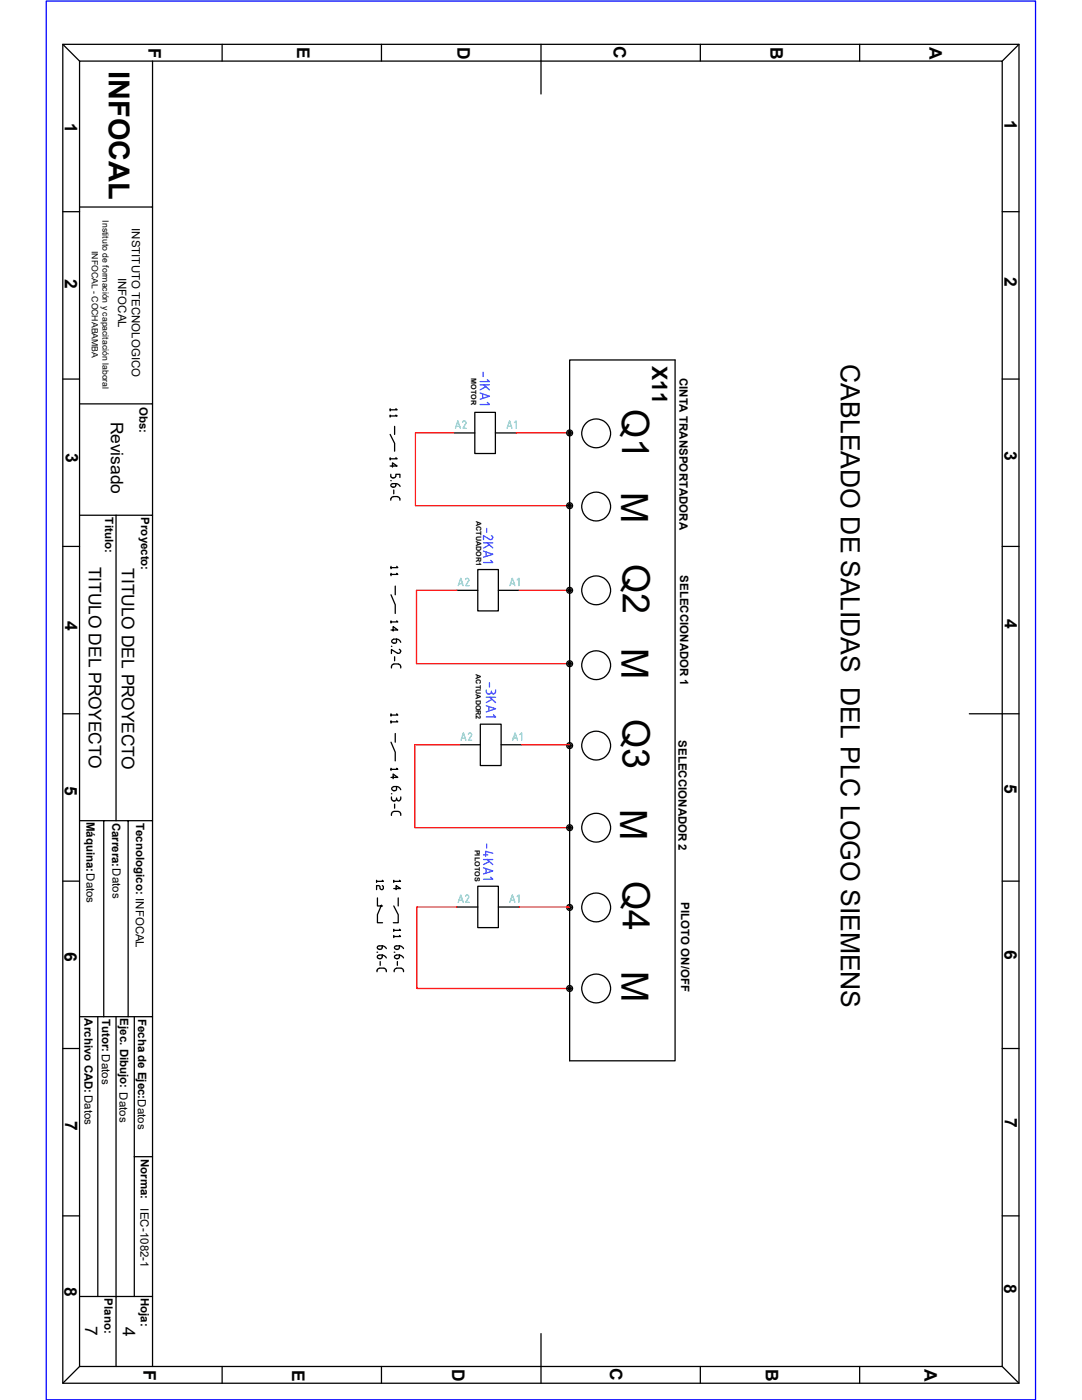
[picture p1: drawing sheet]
<svg xmlns="http://www.w3.org/2000/svg" width="216mm" height="279mm" viewBox="0 0 216 279" stroke-linecap="round" stroke-linejoin="round" font-family="sans-serif">
<path d="M9.2 .2h197.4v279.2h-197.4z" fill="none" stroke="#00f" stroke-width=".25"/>
<g fill="none" stroke="#000" stroke-width=".25">
<path d="M12.5 8.8h190.8v267.3h-190.8zM12.5 8.8l3.4 3.4M15.9 12.2h184.1v260.5h-184.1zM30.4 12.2v260.5M44.3 8.8v3.4M76.1 8.8v3.4M108 8.8l-.1 10M139.7 8.8v3.4M171.5 8.8v3.4M203.3 8.8l-3.3 3.4M12.5 42.2h3.4M15.9 41.3h14.5"/>
<path d="M200 42.2h3.3M12.5 75.6h3.4M113.7 71.8h21v139.9h-21zM200 75.6h3.3M15.9 80.6h14.5M77.9 86.7l.8 1.8v1.5M77.9 93h1.3l-.9-.6v.8M77.9 81.6v.4M77.9 82.8v.4M77.9 91.4v.4M78 94.7v.3a.51 .51 0 0 0 .5 .4 .51 .51 0 0 0 .5-.4M78 99.5v.3"/>
<path d="M78 95.9h.1M78 99.5l.3-.3 1-.1 .5 .4M78.4 97.2h.2M78.6 97.8v.8M78.7 85.1v1.6M79 96.9l-.1 .2-.3 .1M79 95v-.3h.8v.6M79 96.5l.5 .2 .3 .4M79 96.5h-.6a.34 .34 0 0 0-.4 .4 .34 .34 0 0 0 .4 .3M79 96.5v.4M79 81.6l.2 .2h-1.3M79 82.8l.2 .2h-1.3"/>
<path d="M79 91.4l.2 .2h-1.3M79.8 99.5v.3M90.6 86.4h4.1M94.7 82.3h4.1v8.2h-4.1zM98.8 86.4h4.2M12.5 109.1h3.4M15.9 102.8h14.5M23.2 102.8v61M78 118.7l.9 2v1.7M78 113v.5M78 114.4v.5M78.9 117v1.7"/>
<path d="M79.2 113l.2 .3h-1.4M79.2 114.4l.2 .2h-1.4M91.2 117.8h4.1M95.3 113.7h4.1v8.2h-4.1zM99.4 117.8h4.1M200 109.1h3.3M78 125.7h1.4l-1-.6v.8M78 123.9v.4M78.1 133v.3M78.1 129h.1M78.5 127.6h.6M78.6 132.5l-.3 .2-.2 .3"/>
<path d="M78.6 132.5h.9M78.7 131.1v.8M79.1 127.6a.91 .91 0 0 1 .9 .6M79.1 127.6v.4a.44 .44 0 0 1-.6 .4 .44 .44 0 0 1-.1-.8h.1M79.2 123.9l.2 .2h-1.4M79.3 130.4l-1.2-.8v.8M79.5 132.5l.3 .2 .1 .3M79.7 129.6l.3 .4M79.9 130l-.2 .3h-.4M80 133v.3M12.5 142.5h3.4M78 148.1l.9 2v1.7"/>
<path d="M78 155.2h1.4l-1-.7v.9M78 142.5v.4M78 143.8v.5M78 153.3v.5M78.1 158.4h.1M78.1 159v.5M78.5 157h.6M78.5 157.8h.2M78.5 157a.38 .38 0 0 0-.4 .4 .38 .38 0 0 0 .4 .4M78.9 146.4v1.7M79.1 157a.91 .91 0 0 1 .9 .6M79.1 157v.4a.32 .32 0 0 1-.4 .4"/>
<path d="M79.1 159.3a.5 .5 0 0 1-.4 .6 .5 .5 0 0 1-.6-.4M79.2 142.5l.2 .2h-1.4M79.2 143.8l.2 .3h-1.4M79.2 153.3l.2 .2h-1.4M79.2 159.5a.38 .38 0 0 0 .3 .4 .38 .38 0 0 0 .4-.4M80 159v.5M91.7 148.6h4.1M95.8 144.5h4.2v8.3h-4.2zM100 148.6h4.1M203.3 142.5h-9.9M12.5 175.9h3.4M15.9 163.8h14.5"/>
<path d="M20.7 163.8v39.1M25.6 163.8v39.1M75.1 175.7v.4M75.3 179.2v1.6h1M76.3 175.7l.2 .2h-1.4M76.3 176.7l.2 .2v.4l-.2 .2-.5-.2v-.4l-.2-.2h-.5v.8M78.1 162.4v.3M78.6 177.3h1.3l-.9-.6v.8M78.6 175.7v.4M78.6 162l-.3 .1-.2 .3M78.6 161.9h.9M78.7 160.5v.8"/>
<path d="M79.5 179.2v1.6M79.5 162l.3 .1 .1 .3M79.7 175.7l.2 .2h-1.3M80 162.4v.3M95.3 176.9h4.1v8.2h-4.1zM200 175.9h3.3M75.2 190h.2M75.2 193.6v.3M75.6 191.3h.3M75.7 193.3l-.3 .1-.1 .2M75.7 193.2h.9M75.9 191.9v.8"/>
<path d="M76.1 180.6l-.8 1.9v1.7h1M76.2 188.8l.6 .1 .3 .4M76.2 189.1a.44 .44 0 0 1-.5 .4 .44 .44 0 0 1-.3-.7h.9v.3M76.2 190.6l.6 .2 .3 .4M76.2 191v.2l-.3 .1M76.3 191v-.4h-.7a.34 .34 0 0 0-.3 .4 .34 .34 0 0 0 .3 .3M76.6 193.3l.3 .1 .2 .5M78.6 180.8l.9 1.7v1.7h-1M78.6 185.5v.4M78.6 186.7v.4M78.7 190h.1M78.7 193.6v.3"/>
<path d="M79.1 191.3h.2M79.1 193.3l-.3 .1-.1 .2M79.1 193.2h1M79.3 191.9v.8M79.7 188.8l.5 .1 .3 .4M79.7 189.1a.44 .44 0 0 1-.6 .4 .44 .44 0 0 1-.3-.7h.9v.3M79.7 190.6l.5 .2 .3 .4M79.7 191l-.1 .2-.3 .1M79.7 185.5l.2 .2h-1.3M79.7 186.7l.2 .2h-1.3M79.7 191v-.4h-.6a.34 .34 0 0 0-.4 .4 .34 .34 0 0 0 .4 .3M80.1 193.3l.2 .1 .2 .2"/>
<path d="M80.5 193.6v.3M91.2 181h4.1M99.4 181h4.1M12.5 209.3h3.4M15.9 202.9h14.5M19.5 202.9v55.8M23.2 202.9v69.8M26.8 202.9v55.8M200 209.3h3.3M26.8 230.8h3.6M12.5 242.7h3.4M15.9 258.7h14.5"/>
<path d="M200 242.7h3.3M15.9 272.7l-3.4 3.4M44.3 272.7v3.4M76.1 272.7v3.4M107.9 266.1l.1 10M139.7 272.7v3.4M171.5 272.7v3.4M200 272.7l3.3 3.4"/>
<circle cx="113.7" cy="86.4" r=".59"/>
<circle cx="113.7" cy="86.4" r=".34"/>
<circle cx="113.7" cy="86.4" r=".16"/>
<circle cx="119" cy="86.5" r="2.88"/>
<circle cx="113.7" cy="117.8" r=".59"/>
<circle cx="113.7" cy="100.9" r=".59"/>
<circle cx="113.7" cy="117.8" r=".34"/>
<circle cx="113.7" cy="100.9" r=".34"/>
<circle cx="113.7" cy="100.9" r=".16"/>
<circle cx="113.7" cy="117.8" r=".16"/>
<circle cx="119" cy="101.1" r="2.88"/>
<circle cx="119" cy="117.8" r="2.88"/>
<circle cx="113.7" cy="132.5" r=".59"/>
<circle cx="113.7" cy="132.5" r=".34"/>
<circle cx="113.7" cy="132.5" r=".16"/>
<circle cx="119" cy="132.8" r="2.88"/>
<circle cx="113.7" cy="148.8" r=".59"/>
<circle cx="113.7" cy="148.8" r=".34"/>
<circle cx="113.7" cy="148.8" r=".16"/>
<circle cx="119" cy="148.8" r="2.88"/>
<circle cx="113.7" cy="165.2" r=".59"/>
<circle cx="113.7" cy="165.2" r=".34"/>
<circle cx="113.7" cy="165.2" r=".16"/>
<circle cx="119" cy="165.2" r="2.88"/>
<circle cx="113.7" cy="181.1" r=".59"/>
<circle cx="113.7" cy="197.3" r=".59"/>
<circle cx="113.7" cy="197.3" r=".34"/>
<circle cx="113.7" cy="181.1" r=".34"/>
<circle cx="113.7" cy="181.1" r=".16"/>
<circle cx="113.7" cy="197.3" r=".16"/>
<circle cx="119" cy="197.3" r="2.88"/>
<circle cx="119" cy="181.1" r="2.88"/>
</g>
<g fill="none" stroke="#6eddc1" stroke-width=".25">
<path d="M90.9 85.5l.5-1.5 .5 1.5M91 85.1h.7M92.7 84l-.4 .2M92.7 84l.2 .1v.4M93 84.5l-.6 1h.6M101.2 85.5l.5-1.5 .5 1.5M101.3 85.1h.7M102.7 84.3l.3-.3v1.5M91.4 116.9l.5-1.5 .5 1.5M91.6 116.5h.7M93.3 115.4l-.4 .3M93.3 115.4l.2 .1 .1 .3-.7 1.1h.7"/>
<path d="M101.7 116.9l.5-1.5 .5 1.5M101.9 116.5h.7M103.2 115.7l.3-.3v1.5M92 147.7l.5-1.4 .5 1.4M92.1 147.3h.7M93.8 146.3l-.3 .2M93.8 146.3l.2 .1 .1 .2-.6 1.1h.6M102.3 147.7l.5-1.4 .5 1.4M102.4 147.3h.7M103.8 146.6l.3-.3v1.4M91.6 179.7h.7M93.3 178.6l-.4 .3"/>
<path d="M93.3 178.6l.2 .1 .1 .3-.7 1.1h.7M101.9 179.7h.7M103.2 178.9l.3-.3v1.5M91.4 180.1l.5-1.5 .5 1.5M101.7 180.1l.5-1.5 .5 1.5"/>
</g>
<g fill="none" stroke="#007fff" stroke-width=".25">
<path d="M95.8 78.4l1.9 .7-1.9 .6M95.8 76.8h1.9M96.3 78.6v.9M96.4 74.3v.8M96.5 76.8l1.2 1M96.9 77.2l-1.1 .6M97.2 75.8l.5 .4h-1.9M97.2 80.3l.5 .4h-1.9M96.5 110l1.8 .6-1.8 .6M96.5 108.3h1.8M97 110.2v.8M97.1 105.5v.8"/>
<path d="M97.2 108.3l1.1 1M97.7 108.7l-1.2 .7M97.9 111.8l.4 .5h-1.8M98 106.9a.42 .42 0 0 1 .3 .5 .42 .42 0 0 1-.6 .3l-1.2-.8v.8M97 137.7v.4M97 139.1h1.9M97.1 138.1l.4 .4M97.5 138.6h.2M97.7 136.3v.8M97.7 139.1l1.2 1.1M98 137.9v.4l-.3 .2M98.2 139.6l-1.2 .6"/>
<path d="M98.9 137.7l-.1 .4a.38 .38 0 0 1-.3 .4 .38 .38 0 0 1-.4-.4M97 140.8l1.9 .6-1.9 .7M97.5 141v.9M98.5 142.7l.4 .4h-1.9M96.5 170.6h.8M96.5 171.5h1.8M96.5 173.2l1.8 .6-1.8 .6M97 173.4v.8M97.1 168.4v.8M97.2 171.5l1.1 1.1M97.7 171.9l-1.2 .7M97.9 175l.4 .5h-1.8"/>
<path d="M98.3 170.3l-1.4-.4v1"/>
</g>
<path d="M90.6 86.4h-7.7v14.5h30.8M103 86.4h10.7M91.2 117.8h-8.1v14.7h30.6M103.5 117.8h10.2M91.7 148.6h-8.9v16.6h30.9M104.1 148.6h9.6M91.2 181h-8v16.3h30.5M103.5 181h10.2" fill="none" stroke="#f00" stroke-width=".25"/>
<g font-size="7.5">
<text x="124.2" y="81.7" transform="rotate(90 124.2 81.7)">Q1</text>
<text x="124" y="98.2" transform="rotate(90 124 98.2)">M</text>
<text x="124.3" y="112.6" transform="rotate(90 124.3 112.6)">Q2</text>
<text x="124" y="129.4" transform="rotate(90 124 129.4)">M</text>
<text x="124.3" y="143.5" transform="rotate(90 124.3 143.5)">Q3</text>
<text x="123.7" y="161.5" transform="rotate(90 123.7 161.5)">M</text>
<text x="124.2" y="175.8" transform="rotate(90 124.2 175.8)">Q4</text>
<text x="124" y="193.7" transform="rotate(90 124 193.7)">M</text>
</g>
<text font-size="5.8" x="21.7" y="14.2" transform="rotate(90 21.7 14.2)">INFOCAL</text>
<text font-size="5.3" x="167.8" y="72.7" transform="rotate(90 167.8 72.7)">CABLEADO DE SALIDAS DEL PLC LOGO SIEMENS</text>
<text font-size="4.2" x="130.1" y="73.1" transform="rotate(90 130.1 73.1)">X11</text>
<g font-size="3.5">
<text x="29.6" y="9.5" transform="rotate(90 29.6 9.5)">F</text>
<text x="59.3" y="9.4" transform="rotate(90 59.3 9.4)">E</text>
<text x="91.3" y="9.3" transform="rotate(90 91.3 9.3)">D</text>
<text x="122.4" y="9.1" transform="rotate(90 122.4 9.1)">C</text>
<text x="153.8" y="9.3" transform="rotate(90 153.8 9.3)">B</text>
<text x="185.5" y="9.4" transform="rotate(90 185.5 9.4)">A</text>
<text x="200.4" y="23.9" transform="rotate(90 200.4 23.9)">1</text>
<text x="13" y="24.6" transform="rotate(90 13 24.6)">1</text>
<text x="13" y="55.7" transform="rotate(90 13 55.7)">2</text>
<text x="200.4" y="55.2" transform="rotate(90 200.4 55.2)">2</text>
<text x="22.1" y="84.2" transform="rotate(90 22.1 84.2)">Revisado</text>
<text x="13.1" y="90.5" transform="rotate(90 13.1 90.5)">3</text>
<text x="200.4" y="90" transform="rotate(90 200.4 90)">3</text>
<text x="17.7" y="113.1" transform="rotate(90 17.7 113.1)">TITULO DEL PROYECTO</text>
<text x="24.3" y="113.4" transform="rotate(90 24.3 113.4)">TITULO DEL PROYECTO</text>
<text x="13" y="124" transform="rotate(90 13 124)">4</text>
<text x="200.5" y="123.5" transform="rotate(90 200.5 123.5)">4</text>
<text x="12.9" y="156.9" transform="rotate(90 12.9 156.9)">5</text>
<text x="200.4" y="156.5" transform="rotate(90 200.4 156.5)">5</text>
<text x="12.9" y="190" transform="rotate(90 12.9 190)">6</text>
<text x="200.4" y="189.5" transform="rotate(90 200.4 189.5)">6</text>
<text x="13" y="223.6" transform="rotate(90 13 223.6)">7</text>
<text x="200.5" y="223.2" transform="rotate(90 200.5 223.2)">7</text>
<text x="12.9" y="256.8" transform="rotate(90 12.9 256.8)">8</text>
<text x="200.4" y="256.3" transform="rotate(90 200.4 256.3)">8</text>
<text x="17" y="264.7" transform="rotate(90 17 264.7)">7</text>
<text x="24.5" y="264.8" transform="rotate(90 24.5 264.8)">4</text>
<text x="28.6" y="273.3" transform="rotate(90 28.6 273.3)">F</text>
<text x="58.3" y="273.3" transform="rotate(90 58.3 273.3)">E</text>
<text x="90.3" y="273.2" transform="rotate(90 90.3 273.2)">D</text>
<text x="121.7" y="273.1" transform="rotate(90 121.7 273.1)">C</text>
<text x="152.8" y="273.2" transform="rotate(90 152.8 273.2)">B</text>
<text x="184.4" y="273.3" transform="rotate(90 184.4 273.3)">A</text>
</g>
<g font-size="2.3">
<text x="26.3" y="45.5" transform="rotate(90 26.3 45.5)">INSTITUTO TECNOLOGICO</text>
<text x="23.6" y="55.4" transform="rotate(90 23.6 55.4)">INFOCAL</text>
<text x="135.6" y="75.4" transform="rotate(90 135.6 75.4)">CINTA TRANSPORTADORA</text>
<text x="27.8" y="81.3" transform="rotate(90 27.8 81.3)">Obs:</text>
<text x="21" y="103.3" transform="rotate(90 21 103.3)">Titulo:</text>
<text x="28.2" y="103.2" transform="rotate(90 28.2 103.2)">Proyecto:</text>
<text x="135.7" y="114.8" transform="rotate(90 135.7 114.8)">SELECCIONADOR 1</text>
<text x="135.4" y="147.7" transform="rotate(90 135.4 147.7)">SELECCIONADOR 2</text>
<text x="17.3" y="164" transform="rotate(90 17.3 164)">Máquina:Datos</text>
<text x="22.4" y="164.2" transform="rotate(90 22.4 164.2)">Carrera:Datos</text>
<text x="27.2" y="164.2" transform="rotate(90 27.2 164.2)">Tecnologico: INFOCAL</text>
<text x="135.9" y="180" transform="rotate(90 135.9 180)">PILOTO ON/OFF</text>
<text x="16.9" y="203.2" transform="rotate(90 16.9 203.2)">Archivo CAD:Datos</text>
<text x="20.4" y="203.4" transform="rotate(90 20.4 203.4)">Tutor: Datos</text>
<text x="24" y="203.2" transform="rotate(90 24 203.2)">Ejec. Dibujo: Datos</text>
<text x="27.6" y="203.3" transform="rotate(90 27.6 203.3)">Fecha de Ejec:Datos</text>
<text x="28.1" y="231.3" transform="rotate(90 28.1 231.3)">Norma:</text>
<text x="28" y="241.2" transform="rotate(90 28 241.2)">IEC-1082-1</text>
<text x="20.8" y="259.1" transform="rotate(90 20.8 259.1)">Plano:</text>
<text x="28.1" y="259" transform="rotate(90 28.1 259)">Hoja:</text>
</g>
<g font-size="1.7">
<text x="20.4" y="44" transform="rotate(90 20.4 44)">Instituto de formación y capacitación laboral</text>
<text x="18.3" y="50.1" transform="rotate(90 18.3 50.1)">INFOCAL - COCHABAMBA</text>
</g>
<g font-size="1.4">
<text x="94" y="75.5" transform="rotate(90 94 75.5)">MOTOR</text>
<text x="95" y="103.9" transform="rotate(90 95 103.9)">ACTUADOR1</text>
<text x="94.9" y="134.5" transform="rotate(90 94.9 134.5)">ACTUADOR2</text>
<text x="94.7" y="169.5" transform="rotate(90 94.7 169.5)">PILOTOS</text>
</g>
</svg>
